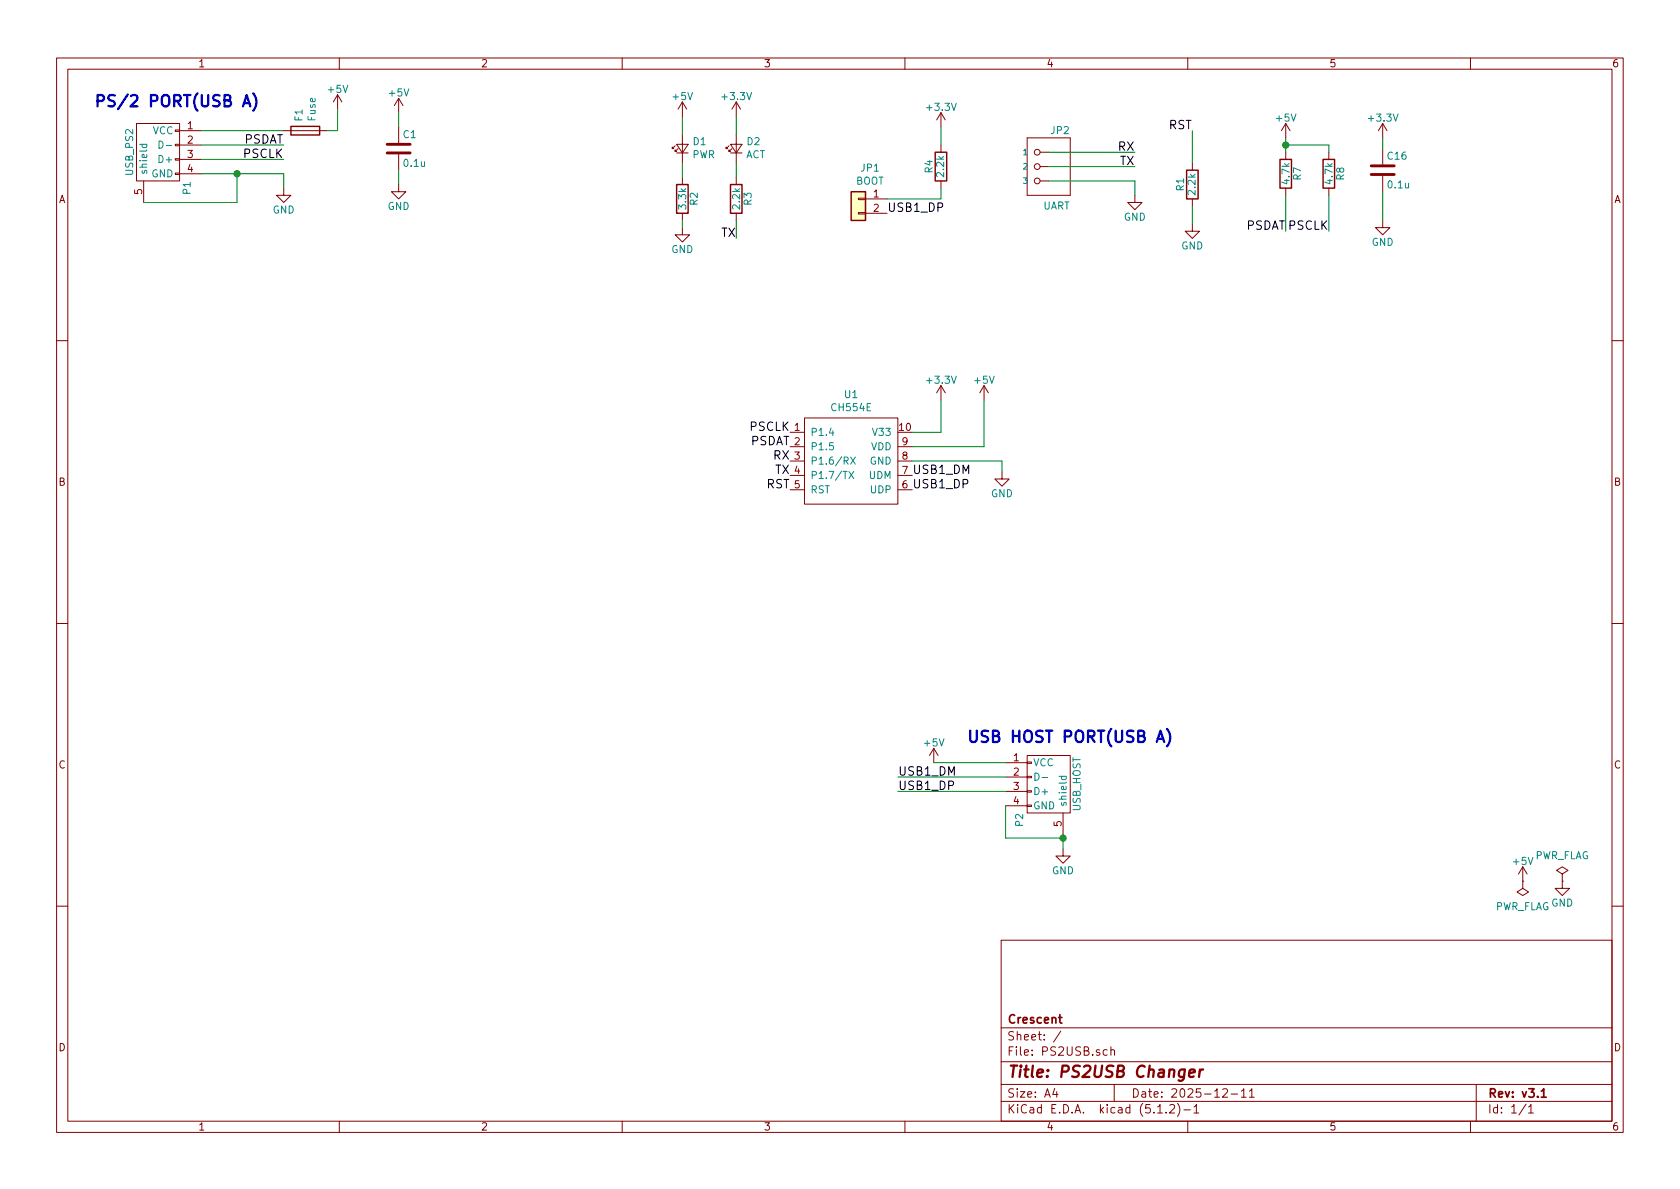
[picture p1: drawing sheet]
EESchema Schematic File Version 4
LIBS:PS2USB-cache
EELAYER 29 0
EELAYER END
$Descr A4 11693 8268
encoding utf-8
Sheet 1 1
Title "PS2USB Changer"
Date "2025-12-11"
Rev "v3.1"
Comp "Crescent"
Comment1 ""
Comment2 ""
Comment3 ""
Comment4 ""
$EndDescr
$Comp
L conn:USB_A P1
U 1 1
P 1100 1100
F 0 "P1" H 1300 900 50  0000 C CNN
F 1 "USB_PS2" H 1050 1300 50  0000 C CNN
F 2 "USBA:USBA" V 1050 1000 50  0001 C CNN
F 3 "" V 1050 1000 50  0000 C CNN
	1    1100 1100
	0    -1   1    0   
$EndComp
Text Notes 650  750  0    79   ~ 16
PS/2 PORT(USB A) 
Text Label 1975 1000 2    59   ~ 0
PSDAT
Text Label 1975 1100 2    59   ~ 0
PSCLK
$Comp
L power:GND #PWR01
U 1 1
P 1975 1300
F 0 "#PWR01" H 1975 1050 50  0001 C CNN
F 1 "GND" H 1975 1150 50  0000 C CNN
F 2 "" H 1975 1300 50  0000 C CNN
F 3 "" H 1975 1300 50  0000 C CNN
	1    1975 1300
	1    0    0    -1  
$EndComp
$Comp
L power:+5V #PWR02
U 1 1
P 2350 750
F 0 "#PWR02" H 2350 600 50  0001 C CNN
F 1 "+5V" H 2350 890 50  0000 C CNN
F 2 "" H 2350 750 50  0000 C CNN
F 3 "" H 2350 750 50  0000 C CNN
	1    2350 750 
	1    0    0    -1  
$EndComp
$Comp
L power:+5V #PWR03
U 1 1
P 2775 775
F 0 "#PWR03" H 2775 625 50  0001 C CNN
F 1 "+5V" H 2775 915 50  0000 C CNN
F 2 "" H 2775 775 50  0000 C CNN
F 3 "" H 2775 775 50  0000 C CNN
	1    2775 775 
	1    0    0    -1  
$EndComp
$Comp
L Device:R R2
U 1 1
P 4750 1375
F 0 "R2" V 4830 1375 50  0000 C CNN
F 1 "3.3k" V 4750 1375 50  0000 C CNN
F 2 "Resistor_SMD:R_0603_1608Metric" V 4680 1375 50  0001 C CNN
F 3 "" H 4750 1375 50  0000 C CNN
F 4 "Value" H 4750 1375 60  0001 C CNN "Fieldname"
	1    4750 1375
	1    0    0    -1  
$EndComp
$Comp
L power:GND #PWR07
U 1 1
P 4750 1575
F 0 "#PWR07" H 4750 1325 50  0001 C CNN
F 1 "GND" H 4750 1425 50  0000 C CNN
F 2 "" H 4750 1575 50  0000 C CNN
F 3 "" H 4750 1575 50  0000 C CNN
	1    4750 1575
	1    0    0    -1  
$EndComp
$Comp
L power:+3.3V #PWR08
U 1 1
P 5125 800
F 0 "#PWR08" H 5125 650 50  0001 C CNN
F 1 "+3.3V" H 5125 940 50  0000 C CNN
F 2 "" H 5125 800 50  0000 C CNN
F 3 "" H 5125 800 50  0000 C CNN
	1    5125 800 
	1    0    0    -1  
$EndComp
$Comp
L conn:USB_A P2
U 1 1
P 7300 5500
F 0 "P2" H 7500 5300 50  0000 C CNN
F 1 "USB_HOST" H 7250 5700 50  0000 C CNN
F 2 "USBHOST:USBHOST" V 7250 5400 50  0001 C CNN
F 3 "" V 7250 5400 50  0000 C CNN
	1    7300 5500
	0    1    1    0   
$EndComp
Text Notes 6725 5175 0    79   ~ 16
USB HOST PORT(USB A) 
$Comp
L PS2USB-rescue:PINHD-1X3-pinhead JP2
U 1 1
P 7200 1150
F 0 "JP2" H 6950 1375 50  0000 L BNN
F 1 "UART" H 6950 850 50  0000 L BNN
F 2 "Connector_PinHeader_2.54mm:PinHeader_1x03_P2.54mm_Vertical" H 7230 1300 20  0001 C CNN
F 3 "" H 7200 1150 60  0000 C CNN
	1    7200 1150
	-1   0    0    -1  
$EndComp
$Comp
L power:GND #PWR011
U 1 1
P 8300 1550
F 0 "#PWR011" H 8300 1300 50  0001 C CNN
F 1 "GND" H 8300 1400 50  0000 C CNN
F 2 "" H 8300 1550 50  0000 C CNN
F 3 "" H 8300 1550 50  0000 C CNN
	1    8300 1550
	1    0    0    -1  
$EndComp
Text Label 7900 1150 2    59   ~ 0
TX
Text Label 7900 1050 2    59   ~ 0
RX
Text Label 8300 900  2    59   ~ 0
RST
$Comp
L Device:R R7
U 1 1
P 8950 1200
F 0 "R7" V 9030 1200 50  0000 C CNN
F 1 "4.7k" V 8950 1200 50  0000 C CNN
F 2 "Resistor_SMD:R_0603_1608Metric" V 8880 1200 50  0001 C CNN
F 3 "" H 8950 1200 50  0000 C CNN
F 4 "Value" H 8950 1200 60  0001 C CNN "Fieldname"
	1    8950 1200
	1    0    0    -1  
$EndComp
$Comp
L Device:R R8
U 1 1
P 9250 1200
F 0 "R8" V 9330 1200 50  0000 C CNN
F 1 "4.7k" V 9250 1200 50  0000 C CNN
F 2 "Resistor_SMD:R_0603_1608Metric" V 9180 1200 50  0001 C CNN
F 3 "" H 9250 1200 50  0000 C CNN
	1    9250 1200
	1    0    0    -1  
$EndComp
Text Label 8950 1600 2    59   ~ 0
PSDAT
Text Label 9250 1600 2    59   ~ 0
PSCLK
$Comp
L Device:C C16
U 1 1
P 9625 1175
F 0 "C16" H 9650 1275 50  0000 L CNN
F 1 "0.1u" H 9650 1075 50  0000 L CNN
F 2 "Capacitor_SMD:C_0603_1608Metric" H 9663 1025 50  0001 C CNN
F 3 "" H 9625 1175 50  0000 C CNN
F 4 "Value" H 9625 1175 60  0001 C CNN "Fieldname"
	1    9625 1175
	1    0    0    -1  
$EndComp
$Comp
L Device:R R3
U 1 1
P 5125 1375
F 0 "R3" V 5205 1375 50  0000 C CNN
F 1 "2.2k" V 5125 1375 50  0000 C CNN
F 2 "Resistor_SMD:R_0603_1608Metric" V 5055 1375 50  0001 C CNN
F 3 "" H 5125 1375 50  0000 C CNN
F 4 "Value" H 5125 1375 60  0001 C CNN "Fieldname"
	1    5125 1375
	1    0    0    -1  
$EndComp
$Comp
L power:+3.3V #PWR016
U 1 1
P 9625 950
F 0 "#PWR016" H 9625 800 50  0001 C CNN
F 1 "+3.3V" H 9625 1090 50  0000 C CNN
F 2 "" H 9625 950 50  0000 C CNN
F 3 "" H 9625 950 50  0000 C CNN
	1    9625 950 
	1    0    0    -1  
$EndComp
$Comp
L power:GND #PWR026
U 1 1
P 7400 5900
F 0 "#PWR026" H 7400 5650 50  0001 C CNN
F 1 "GND" H 7400 5750 50  0000 C CNN
F 2 "" H 7400 5900 50  0000 C CNN
F 3 "" H 7400 5900 50  0000 C CNN
	1    7400 5900
	1    0    0    -1  
$EndComp
$Comp
L power:+5V #PWR027
U 1 1
P 6500 5300
F 0 "#PWR027" H 6500 5150 50  0001 C CNN
F 1 "+5V" H 6500 5440 50  0000 C CNN
F 2 "" H 6500 5300 50  0000 C CNN
F 3 "" H 6500 5300 50  0000 C CNN
	1    6500 5300
	1    0    0    -1  
$EndComp
Text Label 6250 5400 0    59   ~ 0
USB1_DM
Text Label 6250 5500 0    59   ~ 0
USB1_DP
$Comp
L power:GND #PWR039
U 1 1
P 10875 6125
F 0 "#PWR039" H 10875 5875 50  0001 C CNN
F 1 "GND" H 10875 5975 50  0000 C CNN
F 2 "" H 10875 6125 50  0000 C CNN
F 3 "" H 10875 6125 50  0000 C CNN
	1    10875 6125
	1    0    0    -1  
$EndComp
$Comp
L power:+5V #PWR040
U 1 1
P 10600 6125
F 0 "#PWR040" H 10600 5975 50  0001 C CNN
F 1 "+5V" H 10600 6265 50  0000 C CNN
F 2 "" H 10600 6125 50  0000 C CNN
F 3 "" H 10600 6125 50  0000 C CNN
	1    10600 6125
	1    0    0    -1  
$EndComp
$Comp
L power:PWR_FLAG #FLG041
U 1 1
P 10875 6125
F 0 "#FLG041" H 10875 6220 50  0001 C CNN
F 1 "PWR_FLAG" H 10875 6305 50  0000 C CNN
F 2 "" H 10875 6125 50  0000 C CNN
F 3 "" H 10875 6125 50  0000 C CNN
	1    10875 6125
	1    0    0    -1  
$EndComp
$Comp
L power:PWR_FLAG #FLG042
U 1 1
P 10600 6125
F 0 "#FLG042" H 10600 6220 50  0001 C CNN
F 1 "PWR_FLAG" H 10600 6305 50  0000 C CNN
F 2 "" H 10600 6125 50  0000 C CNN
F 3 "" H 10600 6125 50  0000 C CNN
	1    10600 6125
	-1   0    0    1   
$EndComp
Wire Wire Line
	1400 1000 1975 1000
Wire Wire Line
	1400 1100 1975 1100
Wire Wire Line
	1400 900  1975 900 
Wire Wire Line
	1400 1200 1650 1200
Wire Wire Line
	1000 1400 1650 1400
Wire Wire Line
	1650 1400 1650 1200
Connection ~ 1650 1200
Wire Wire Line
	2775 1275 2775 1175
Wire Wire Line
	4750 1525 4750 1575
Wire Wire Line
	7300 1050 7900 1050
Wire Wire Line
	7300 1150 7900 1150
Wire Wire Line
	7300 1250 7900 1250
Wire Wire Line
	8300 900  8300 1125
Wire Wire Line
	8950 950  8950 1000
Wire Wire Line
	9250 1050 9250 1000
Wire Wire Line
	9250 1000 8950 1000
Connection ~ 8950 1000
Wire Wire Line
	8950 1350 8950 1600
Wire Wire Line
	9250 1350 9250 1600
Wire Wire Line
	7400 5800 7400 5825
Wire Wire Line
	7000 5600 7000 5825
Wire Wire Line
	7000 5825 7400 5825
Connection ~ 7400 5825
Wire Wire Line
	6500 5300 7000 5300
$Comp
L power:+5V #PWR013
U 1 1
P 8950 950
F 0 "#PWR013" H 8950 800 50  0001 C CNN
F 1 "+5V" H 8950 1090 50  0000 C CNN
F 2 "" H 8950 950 50  0000 C CNN
F 3 "" H 8950 950 50  0000 C CNN
	1    8950 950 
	1    0    0    -1  
$EndComp
Wire Wire Line
	1650 1200 1975 1200
Wire Wire Line
	8950 1000 8950 1050
Wire Wire Line
	7400 5825 7400 5900
$Comp
L Device:Fuse F1
U 1 1
P 2125 900
F 0 "F1" H 2185 946 50  0000 L CNN
F 1 "Fuse" H 2185 855 50  0000 L CNN
F 2 "Fuse:Fuse_0603_1608Metric" V 2055 900 50  0001 C CNN
F 3 "~" H 2125 900 50  0001 C CNN
	1    2125 900 
	0    -1   -1   0   
$EndComp
Wire Wire Line
	2275 900  2350 900 
Wire Wire Line
	2350 900  2350 750 
$Comp
L Device:R R1
U 1 1
P 8300 1275
F 0 "R1" V 8380 1275 50  0000 C CNN
F 1 "2.2k" V 8300 1275 50  0000 C CNN
F 2 "Resistor_SMD:R_0603_1608Metric" V 8230 1275 50  0001 C CNN
F 3 "" H 8300 1275 50  0000 C CNN
F 4 "Value" H 8300 1275 60  0001 C CNN "Fieldname"
	1    8300 1275
	-1   0    0    1   
$EndComp
Wire Wire Line
	8300 1550 8300 1425
$Comp
L Device:LED_Small D1
U 1 1
P 4750 1025
F 0 "D1" V 4796 957 50  0000 R CNN
F 1 "PWR" V 4705 957 50  0000 R CNN
F 2 "LED_SMD:LED_0603_1608Metric" V 4750 1025 50  0001 C CNN
F 3 "~" V 4750 1025 50  0001 C CNN
	1    4750 1025
	0    -1   -1   0   
$EndComp
$Comp
L Device:LED_Small D2
U 1 1
P 5125 1025
F 0 "D2" V 5171 957 50  0000 R CNN
F 1 "ACT" V 5080 957 50  0000 R CNN
F 2 "LED_SMD:LED_0603_1608Metric" V 5125 1025 50  0001 C CNN
F 3 "~" V 5125 1025 50  0001 C CNN
	1    5125 1025
	0    -1   -1   0   
$EndComp
Wire Wire Line
	4750 1125 4750 1225
Wire Wire Line
	5125 1125 5125 1225
Wire Wire Line
	6250 5400 7000 5400
Wire Wire Line
	6250 5500 7000 5500
$Comp
L power:GND #PWR014
U 1 1
P 9625 1525
F 0 "#PWR014" H 9625 1275 50  0001 C CNN
F 1 "GND" H 9625 1375 50  0000 C CNN
F 2 "" H 9625 1525 50  0000 C CNN
F 3 "" H 9625 1525 50  0000 C CNN
	1    9625 1525
	1    0    0    -1  
$EndComp
Wire Wire Line
	9625 950  9625 1025
Wire Wire Line
	9625 1325 9625 1525
$Comp
L power:GND #PWR012
U 1 1
P 7900 1350
F 0 "#PWR012" H 7900 1100 50  0001 C CNN
F 1 "GND" H 7900 1200 50  0000 C CNN
F 2 "" H 7900 1350 50  0000 C CNN
F 3 "" H 7900 1350 50  0000 C CNN
	1    7900 1350
	1    0    0    -1  
$EndComp
Wire Wire Line
	7900 1250 7900 1350
Wire Wire Line
	1975 1200 1975 1300
$Comp
L power:GND #PWR04
U 1 1
P 2775 1275
F 0 "#PWR04" H 2775 1025 50  0001 C CNN
F 1 "GND" H 2775 1125 50  0000 C CNN
F 2 "" H 2775 1275 50  0000 C CNN
F 3 "" H 2775 1275 50  0000 C CNN
	1    2775 1275
	1    0    0    -1  
$EndComp
Wire Wire Line
	2775 775  2775 875 
$Comp
L Device:C C1
U 1 1
P 2775 1025
F 0 "C1" H 2800 1125 50  0000 L CNN
F 1 "0.1u" H 2800 925 50  0000 L CNN
F 2 "Capacitor_SMD:C_0603_1608Metric" H 2813 875 50  0001 C CNN
F 3 "" H 2775 1025 50  0000 C CNN
F 4 "Value" H 2775 1025 60  0001 C CNN "Fieldname"
	1    2775 1025
	1    0    0    -1  
$EndComp
$Comp
L CH55X:CH554E U1
U 1 1
P 5600 2900
F 0 "U1" H 5925 3065 50  0000 C CNN
F 1 "CH554E" H 5925 2974 50  0000 C CNN
F 2 "Package_SO:MSOP-10_3x3mm_P0.5mm" H 5600 2900 50  0001 C CNN
F 3 "" H 5600 2900 50  0001 C CNN
	1    5600 2900
	1    0    0    -1  
$EndComp
Text Label 5500 3000 2    59   ~ 0
PSCLK
Text Label 5500 3100 2    59   ~ 0
PSDAT
$Comp
L Connector_Generic:Conn_01x02 JP1
U 1 1
P 5975 1375
F 0 "JP1" H 5893 1592 50  0000 C CNN
F 1 "BOOT" H 5893 1501 50  0000 C CNN
F 2 "Connector_PinHeader_2.54mm:PinHeader_1x02_P2.54mm_Vertical" H 5975 1375 50  0001 C CNN
F 3 "~" H 5975 1375 50  0001 C CNN
	1    5975 1375
	-1   0    0    -1  
$EndComp
Wire Wire Line
	5125 800  5125 925 
Text Label 5125 1650 2    59   ~ 0
TX
Wire Wire Line
	5125 1525 5125 1650
Text Label 6175 1475 0    59   ~ 0
USB1_DP
$Comp
L Device:R R4
U 1 1
P 6550 1150
F 0 "R4" V 6630 1150 50  0000 C CNN
F 1 "2.2k" V 6550 1150 50  0000 C CNN
F 2 "Resistor_SMD:R_0603_1608Metric" V 6480 1150 50  0001 C CNN
F 3 "" H 6550 1150 50  0000 C CNN
F 4 "Value" H 6550 1150 60  0001 C CNN "Fieldname"
	1    6550 1150
	-1   0    0    1   
$EndComp
$Comp
L power:+3.3V #PWR05
U 1 1
P 6550 875
F 0 "#PWR05" H 6550 725 50  0001 C CNN
F 1 "+3.3V" H 6550 1015 50  0000 C CNN
F 2 "" H 6550 875 50  0000 C CNN
F 3 "" H 6550 875 50  0000 C CNN
	1    6550 875 
	1    0    0    -1  
$EndComp
Wire Wire Line
	6175 1375 6550 1375
Wire Wire Line
	6550 1375 6550 1300
Wire Wire Line
	6550 1000 6550 875 
Text Label 6350 3400 0    59   ~ 0
USB1_DP
Text Label 6350 3300 0    59   ~ 0
USB1_DM
$Comp
L power:GND #PWR010
U 1 1
P 6975 3275
F 0 "#PWR010" H 6975 3025 50  0001 C CNN
F 1 "GND" H 6975 3125 50  0000 C CNN
F 2 "" H 6975 3275 50  0000 C CNN
F 3 "" H 6975 3275 50  0000 C CNN
	1    6975 3275
	1    0    0    -1  
$EndComp
Wire Wire Line
	6350 3200 6975 3200
Wire Wire Line
	6975 3200 6975 3275
$Comp
L power:+3.3V #PWR06
U 1 1
P 6550 2775
F 0 "#PWR06" H 6550 2625 50  0001 C CNN
F 1 "+3.3V" H 6550 2915 50  0000 C CNN
F 2 "" H 6550 2775 50  0000 C CNN
F 3 "" H 6550 2775 50  0000 C CNN
	1    6550 2775
	1    0    0    -1  
$EndComp
$Comp
L power:+5V #PWR09
U 1 1
P 6850 2775
F 0 "#PWR09" H 6850 2625 50  0001 C CNN
F 1 "+5V" H 6850 2915 50  0000 C CNN
F 2 "" H 6850 2775 50  0000 C CNN
F 3 "" H 6850 2775 50  0000 C CNN
	1    6850 2775
	1    0    0    -1  
$EndComp
Wire Wire Line
	6350 3000 6550 3000
Wire Wire Line
	6550 3000 6550 2775
Wire Wire Line
	6350 3100 6850 3100
Wire Wire Line
	6850 3100 6850 2775
Text Label 5500 3200 2    59   ~ 0
RX
Text Label 5500 3300 2    59   ~ 0
TX
Text Label 5500 3400 2    59   ~ 0
RST
Wire Wire Line
	4750 800  4750 925 
$Comp
L power:+5V #PWR?
U 1 1
P 4750 800
F 0 "#PWR?" H 4750 650 50  0001 C CNN
F 1 "+5V" H 4750 940 50  0000 C CNN
F 2 "" H 4750 800 50  0000 C CNN
F 3 "" H 4750 800 50  0000 C CNN
	1    4750 800 
	1    0    0    -1  
$EndComp
$EndSCHEMATC
